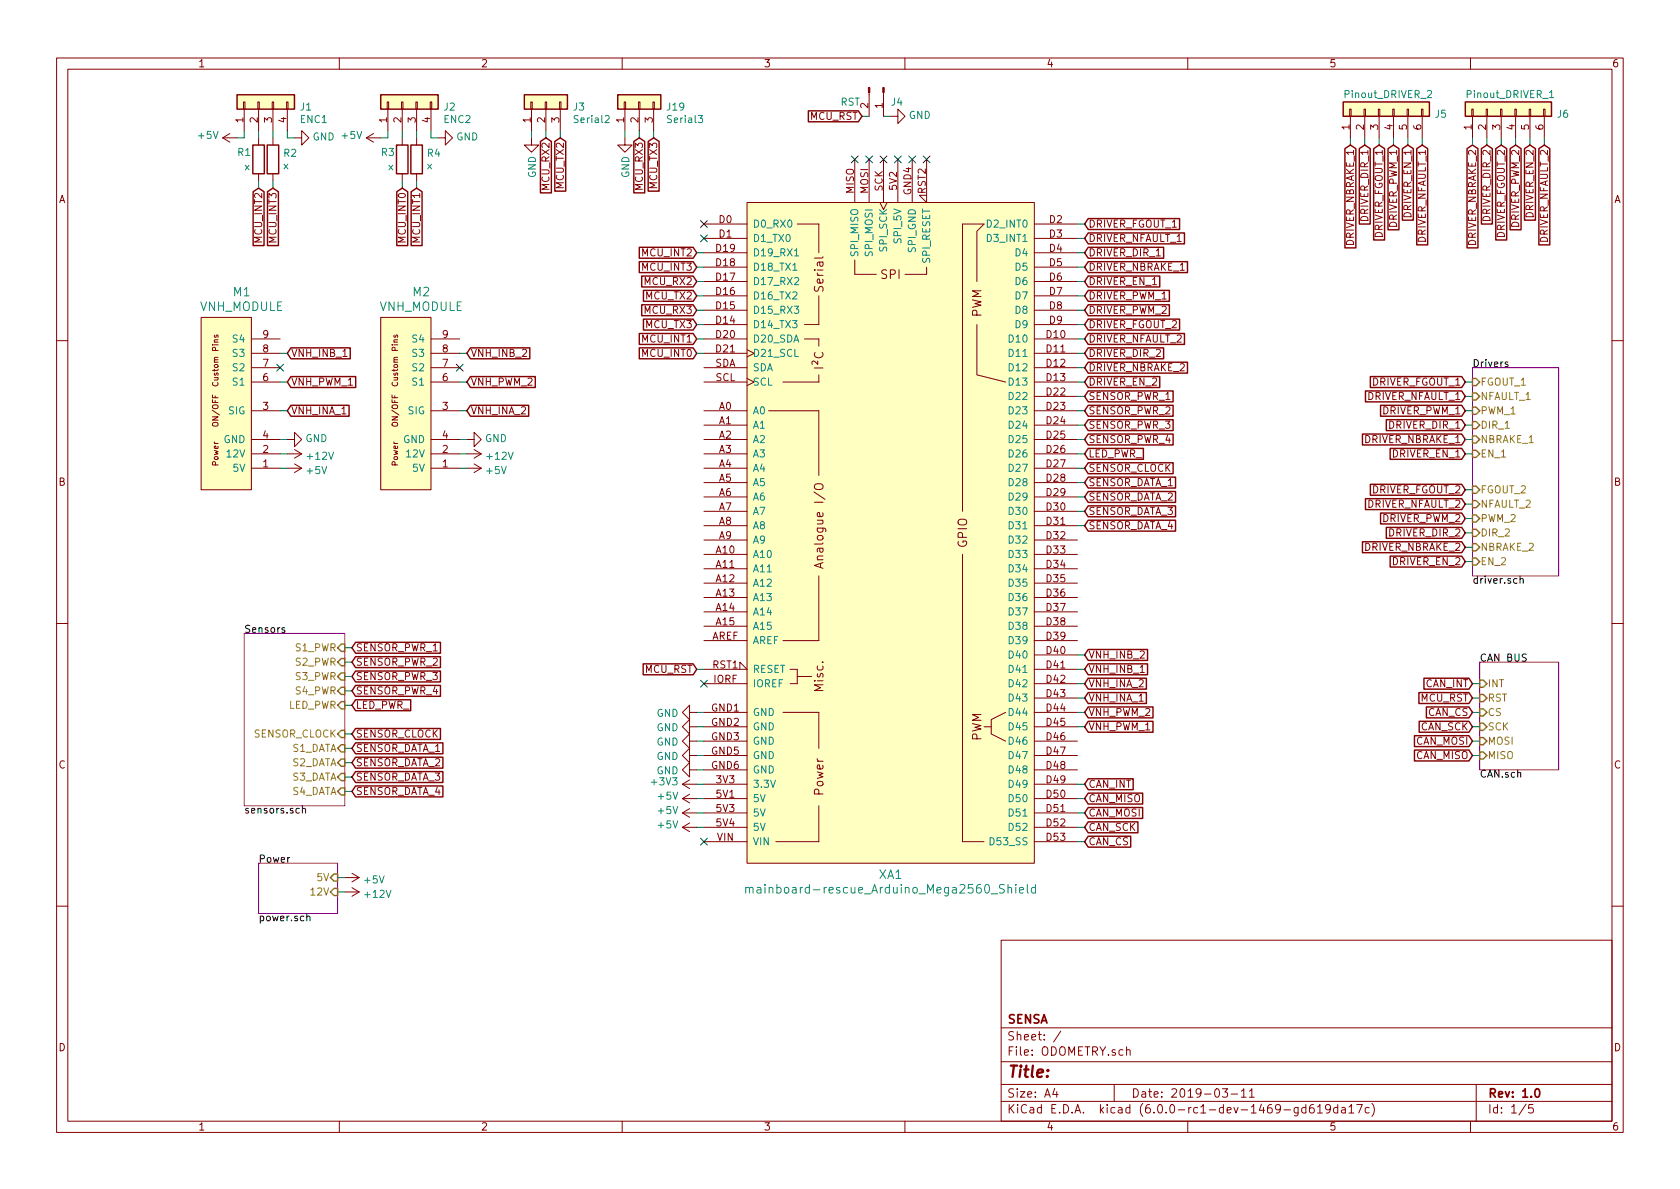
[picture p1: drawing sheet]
EESchema Schematic File Version 4
LIBS:ODOMETRY-cache
EELAYER 29 0
EELAYER END
$Descr A4 11693 8268
encoding utf-8
Sheet 1 5
Title ""
Date "2019-03-11"
Rev "1.0"
Comp "SENSA"
Comment1 ""
Comment2 ""
Comment3 ""
Comment4 ""
$EndDescr
$Comp
L ODOMETRY-rescue:mainboard-rescue_Arduino_Mega2560_Shield-mainboard-cache XA1
U 1 1
P 6200 3700
F 0 "XA1" H 6200 1323 60  0000 C CNN
F 1 "mainboard-rescue_Arduino_Mega2560_Shield" H 6200 1221 60  0000 C CNN
F 2 "Arduino_MEGA:Arduino_Mega2560_Shield" H 6900 6450 60  0001 C CNN
F 3 "" H 6900 6450 60  0001 C CNN
	1    6200 3700
	1    0    0    -1  
$EndComp
$Sheet
S 10250 2550 600  1450
U 5C84951F
F0 "Drivers" 50
F1 "driver.sch" 50
F2 "FGOUT_1" I L 10250 2650 50 
F3 "NFAULT_1" I L 10250 2750 50 
F4 "PWM_1" I L 10250 2850 50 
F5 "DIR_1" I L 10250 2950 50 
F6 "NBRAKE_1" I L 10250 3050 50 
F7 "EN_1" I L 10250 3150 50 
F8 "FGOUT_2" I L 10250 3400 50 
F9 "NFAULT_2" I L 10250 3500 50 
F10 "PWM_2" I L 10250 3600 50 
F11 "DIR_2" I L 10250 3700 50 
F12 "NBRAKE_2" I L 10250 3800 50 
F13 "EN_2" I L 10250 3900 50 
$EndSheet
$Sheet
S 10300 4600 550  750 
U 5C90FCFD
F0 "CAN BUS" 50
F1 "CAN.sch" 50
F2 "MISO" I L 10300 5250 50 
F3 "MOSI" I L 10300 5150 50 
F4 "SCK" I L 10300 5050 50 
F5 "RST" I L 10300 4850 50 
F6 "INT" I L 10300 4750 50 
F7 "CS" I L 10300 4950 50 
$EndSheet
$Comp
L power:GND #PWR0101
U 1 1
P 4850 4950
F 0 "#PWR0101" H 4850 4700 50  0001 C CNN
F 1 "GND" V 4855 4824 50  0000 R CNN
F 2 "" H 4850 4950 50  0001 C CNN
F 3 "" H 4850 4950 50  0001 C CNN
	1    4850 4950
	0    1    1    0   
$EndComp
$Comp
L power:GND #PWR0102
U 1 1
P 4850 5050
F 0 "#PWR0102" H 4850 4800 50  0001 C CNN
F 1 "GND" V 4855 4924 50  0000 R CNN
F 2 "" H 4850 5050 50  0001 C CNN
F 3 "" H 4850 5050 50  0001 C CNN
	1    4850 5050
	0    1    1    0   
$EndComp
$Comp
L power:GND #PWR0103
U 1 1
P 4850 5150
F 0 "#PWR0103" H 4850 4900 50  0001 C CNN
F 1 "GND" V 4855 5024 50  0000 R CNN
F 2 "" H 4850 5150 50  0001 C CNN
F 3 "" H 4850 5150 50  0001 C CNN
	1    4850 5150
	0    1    1    0   
$EndComp
$Comp
L power:GND #PWR0104
U 1 1
P 4850 5250
F 0 "#PWR0104" H 4850 5000 50  0001 C CNN
F 1 "GND" V 4855 5124 50  0000 R CNN
F 2 "" H 4850 5250 50  0001 C CNN
F 3 "" H 4850 5250 50  0001 C CNN
	1    4850 5250
	0    1    1    0   
$EndComp
$Comp
L power:GND #PWR0105
U 1 1
P 4850 5350
F 0 "#PWR0105" H 4850 5100 50  0001 C CNN
F 1 "GND" V 4855 5224 50  0000 R CNN
F 2 "" H 4850 5350 50  0001 C CNN
F 3 "" H 4850 5350 50  0001 C CNN
	1    4850 5350
	0    1    1    0   
$EndComp
$Comp
L power:+5V #PWR0106
U 1 1
P 4850 5550
F 0 "#PWR0106" H 4850 5400 50  0001 C CNN
F 1 "+5V" V 4865 5676 50  0000 L CNN
F 2 "" H 4850 5550 50  0001 C CNN
F 3 "" H 4850 5550 50  0001 C CNN
	1    4850 5550
	0    -1   -1   0   
$EndComp
$Comp
L power:+5V #PWR0107
U 1 1
P 4850 5650
F 0 "#PWR0107" H 4850 5500 50  0001 C CNN
F 1 "+5V" V 4865 5776 50  0000 L CNN
F 2 "" H 4850 5650 50  0001 C CNN
F 3 "" H 4850 5650 50  0001 C CNN
	1    4850 5650
	0    -1   -1   0   
$EndComp
$Comp
L power:+5V #PWR0108
U 1 1
P 4850 5750
F 0 "#PWR0108" H 4850 5600 50  0001 C CNN
F 1 "+5V" V 4865 5876 50  0000 L CNN
F 2 "" H 4850 5750 50  0001 C CNN
F 3 "" H 4850 5750 50  0001 C CNN
	1    4850 5750
	0    -1   -1   0   
$EndComp
Text GLabel 4850 4650 0    50   Input ~ 0
MCU_RST
Wire Wire Line
	4850 4650 4900 4650
NoConn ~ 4900 4750
NoConn ~ 4900 5850
$Comp
L power:+3V3 #PWR0109
U 1 1
P 4850 5450
F 0 "#PWR0109" H 4850 5300 50  0001 C CNN
F 1 "+3V3" V 4865 5576 50  0000 L CNN
F 2 "" H 4850 5450 50  0001 C CNN
F 3 "" H 4850 5450 50  0001 C CNN
	1    4850 5450
	0    -1   -1   0   
$EndComp
Wire Wire Line
	4850 5450 4900 5450
Wire Wire Line
	4850 5550 4900 5550
Wire Wire Line
	4850 5650 4900 5650
Wire Wire Line
	4850 5750 4900 5750
Wire Wire Line
	4850 5350 4900 5350
Wire Wire Line
	4850 5250 4900 5250
Wire Wire Line
	4850 5150 4900 5150
Wire Wire Line
	4850 5050 4900 5050
Wire Wire Line
	4850 4950 4900 4950
NoConn ~ 5950 1100
NoConn ~ 6050 1100
NoConn ~ 6150 1100
NoConn ~ 6250 1100
NoConn ~ 6350 1100
NoConn ~ 6450 1100
NoConn ~ 4900 1550
NoConn ~ 4900 1650
Text GLabel 4850 2450 0    50   Input ~ 0
MCU_INT0
Text GLabel 4850 2350 0    50   Input ~ 0
MCU_INT1
Text GLabel 4850 1750 0    50   Input ~ 0
MCU_INT2
Text GLabel 4850 1850 0    50   Input ~ 0
MCU_INT3
Wire Wire Line
	4850 1750 4900 1750
Wire Wire Line
	4850 1850 4900 1850
Wire Wire Line
	4850 2350 4900 2350
Wire Wire Line
	4850 2450 4900 2450
$Comp
L Connector_Generic:Conn_01x04 J1
U 1 1
P 1800 700
F 0 "J1" V 1763 414 50  0000 R CNN
F 1 "ENC1" V 1676 414 50  0000 R CNN
F 2 "Connector_PinHeader_2.54mm:PinHeader_1x04_P2.54mm_Vertical" H 1800 700 50  0001 C CNN
F 3 "~" H 1800 700 50  0001 C CNN
	1    1800 700 
	0    -1   -1   0   
$EndComp
Text GLabel 1800 1300 3    50   Input ~ 0
MCU_INT2
Text GLabel 1900 1300 3    50   Input ~ 0
MCU_INT3
$Comp
L Device:R R1
U 1 1
P 1800 1100
F 0 "R1" H 1650 1150 50  0000 L CNN
F 1 "x" H 1700 1050 50  0000 L CNN
F 2 "Resistor_SMD:R_0603_1608Metric" V 1730 1100 50  0001 C CNN
F 3 "~" H 1800 1100 50  0001 C CNN
	1    1800 1100
	1    0    0    -1  
$EndComp
$Comp
L Device:R R2
U 1 1
P 1900 1100
F 0 "R2" H 1970 1144 50  0000 L CNN
F 1 "x" H 1970 1057 50  0000 L CNN
F 2 "Resistor_SMD:R_0603_1608Metric" V 1830 1100 50  0001 C CNN
F 3 "~" H 1900 1100 50  0001 C CNN
	1    1900 1100
	1    0    0    -1  
$EndComp
$Comp
L power:GND #PWR0110
U 1 1
P 2050 950
F 0 "#PWR0110" H 2050 700 50  0001 C CNN
F 1 "GND" V 2055 824 50  0000 R CNN
F 2 "" H 2050 950 50  0001 C CNN
F 3 "" H 2050 950 50  0001 C CNN
	1    2050 950 
	0    -1   -1   0   
$EndComp
$Comp
L power:+5V #PWR0111
U 1 1
P 1650 950
F 0 "#PWR0111" H 1650 800 50  0001 C CNN
F 1 "+5V" V 1665 1076 50  0000 L CNN
F 2 "" H 1650 950 50  0001 C CNN
F 3 "" H 1650 950 50  0001 C CNN
	1    1650 950 
	0    -1   -1   0   
$EndComp
Wire Wire Line
	2000 900  2000 950 
Wire Wire Line
	2000 950  2050 950 
Wire Wire Line
	1650 950  1700 950 
Wire Wire Line
	1700 950  1700 900 
Wire Wire Line
	1800 900  1800 950 
Wire Wire Line
	1900 900  1900 950 
Wire Wire Line
	1800 1250 1800 1300
Wire Wire Line
	1900 1250 1900 1300
$Comp
L Connector_Generic:Conn_01x04 J2
U 1 1
P 2800 700
F 0 "J2" V 2763 414 50  0000 R CNN
F 1 "ENC2" V 2676 414 50  0000 R CNN
F 2 "Connector_PinHeader_2.54mm:PinHeader_1x04_P2.54mm_Vertical" H 2800 700 50  0001 C CNN
F 3 "~" H 2800 700 50  0001 C CNN
	1    2800 700 
	0    -1   -1   0   
$EndComp
$Comp
L Device:R R3
U 1 1
P 2800 1100
F 0 "R3" H 2650 1150 50  0000 L CNN
F 1 "x" H 2700 1050 50  0000 L CNN
F 2 "Resistor_SMD:R_0603_1608Metric" V 2730 1100 50  0001 C CNN
F 3 "~" H 2800 1100 50  0001 C CNN
	1    2800 1100
	1    0    0    -1  
$EndComp
$Comp
L Device:R R4
U 1 1
P 2900 1100
F 0 "R4" H 2970 1144 50  0000 L CNN
F 1 "x" H 2970 1057 50  0000 L CNN
F 2 "Resistor_SMD:R_0603_1608Metric" V 2830 1100 50  0001 C CNN
F 3 "~" H 2900 1100 50  0001 C CNN
	1    2900 1100
	1    0    0    -1  
$EndComp
$Comp
L power:GND #PWR0112
U 1 1
P 3050 950
F 0 "#PWR0112" H 3050 700 50  0001 C CNN
F 1 "GND" V 3055 824 50  0000 R CNN
F 2 "" H 3050 950 50  0001 C CNN
F 3 "" H 3050 950 50  0001 C CNN
	1    3050 950 
	0    -1   -1   0   
$EndComp
$Comp
L power:+5V #PWR0113
U 1 1
P 2650 950
F 0 "#PWR0113" H 2650 800 50  0001 C CNN
F 1 "+5V" V 2665 1076 50  0000 L CNN
F 2 "" H 2650 950 50  0001 C CNN
F 3 "" H 2650 950 50  0001 C CNN
	1    2650 950 
	0    -1   -1   0   
$EndComp
Wire Wire Line
	3000 900  3000 950 
Wire Wire Line
	3000 950  3050 950 
Wire Wire Line
	2650 950  2700 950 
Wire Wire Line
	2700 950  2700 900 
Wire Wire Line
	2800 900  2800 950 
Wire Wire Line
	2900 900  2900 950 
Wire Wire Line
	2800 1250 2800 1300
Wire Wire Line
	2900 1250 2900 1300
Text GLabel 2800 1300 3    50   Input ~ 0
MCU_INT0
Text GLabel 2900 1300 3    50   Input ~ 0
MCU_INT1
$Comp
L Connector_Generic:Conn_01x06 J6
U 1 1
P 10450 750
F 0 "J6" V 10413 364 50  0000 R CNN
F 1 "Pinout_DRIVER_1" V 10550 1000 50  0000 R CNN
F 2 "Connector_PinHeader_2.00mm:PinHeader_1x06_P2.00mm_Vertical" H 10450 750 50  0001 C CNN
F 3 "~" H 10450 750 50  0001 C CNN
	1    10450 750 
	0    -1   -1   0   
$EndComp
$Comp
L Connector_Generic:Conn_01x06 J5
U 1 1
P 9600 750
F 0 "J5" V 9563 364 50  0000 R CNN
F 1 "Pinout_DRIVER_2" V 9700 1000 50  0000 R CNN
F 2 "Connector_PinHeader_2.00mm:PinHeader_1x06_P2.00mm_Vertical" H 9600 750 50  0001 C CNN
F 3 "~" H 9600 750 50  0001 C CNN
	1    9600 750 
	0    -1   -1   0   
$EndComp
Text GLabel 10200 2650 0    50   Input ~ 0
DRIVER_FGOUT_1
Text GLabel 10200 2750 0    50   Input ~ 0
DRIVER_NFAULT_1
Text GLabel 10200 2850 0    50   Input ~ 0
DRIVER_PWM_1
Text GLabel 10200 2950 0    50   Input ~ 0
DRIVER_DIR_1
Text GLabel 10200 3050 0    50   Input ~ 0
DRIVER_NBRAKE_1
Text GLabel 10200 3150 0    50   Input ~ 0
DRIVER_EN_1
Text GLabel 10200 3400 0    50   Input ~ 0
DRIVER_FGOUT_2
Text GLabel 10200 3500 0    50   Input ~ 0
DRIVER_NFAULT_2
Text GLabel 10200 3600 0    50   Input ~ 0
DRIVER_PWM_2
Text GLabel 10200 3700 0    50   Input ~ 0
DRIVER_DIR_2
Text GLabel 10200 3800 0    50   Input ~ 0
DRIVER_NBRAKE_2
Text GLabel 10200 3900 0    50   Input ~ 0
DRIVER_EN_2
Wire Wire Line
	10200 2650 10250 2650
Wire Wire Line
	10200 2750 10250 2750
Wire Wire Line
	10200 2850 10250 2850
Wire Wire Line
	10200 2950 10250 2950
Wire Wire Line
	10200 3050 10250 3050
Wire Wire Line
	10200 3150 10250 3150
Wire Wire Line
	10200 3400 10250 3400
Wire Wire Line
	10200 3500 10250 3500
Wire Wire Line
	10200 3600 10250 3600
Wire Wire Line
	10200 3700 10250 3700
Wire Wire Line
	10200 3800 10250 3800
Wire Wire Line
	10200 3900 10250 3900
Wire Wire Line
	9400 950  9400 1000
Wire Wire Line
	9500 950  9500 1000
Wire Wire Line
	9600 950  9600 1000
Wire Wire Line
	9700 950  9700 1000
Wire Wire Line
	9800 950  9800 1000
Wire Wire Line
	9900 950  9900 1000
Text GLabel 10450 1000 3    50   Input ~ 0
DRIVER_FGOUT_2
Text GLabel 10750 1000 3    50   Input ~ 0
DRIVER_NFAULT_2
Text GLabel 10550 1000 3    50   Input ~ 0
DRIVER_PWM_2
Text GLabel 10350 1000 3    50   Input ~ 0
DRIVER_DIR_2
Text GLabel 10250 1000 3    50   Input ~ 0
DRIVER_NBRAKE_2
Text GLabel 10650 1000 3    50   Input ~ 0
DRIVER_EN_2
Wire Wire Line
	10250 950  10250 1000
Wire Wire Line
	10350 950  10350 1000
Wire Wire Line
	10450 950  10450 1000
Wire Wire Line
	10550 950  10550 1000
Wire Wire Line
	10650 950  10650 1000
Wire Wire Line
	10750 950  10750 1000
Text GLabel 10250 4750 0    50   Input ~ 0
CAN_INT
Text GLabel 10250 4950 0    50   Input ~ 0
CAN_CS
Text GLabel 10250 5050 0    50   Input ~ 0
CAN_SCK
Text GLabel 10250 5150 0    50   Input ~ 0
CAN_MOSI
Text GLabel 10250 5250 0    50   Input ~ 0
CAN_MISO
Wire Wire Line
	10250 4750 10300 4750
Wire Wire Line
	10250 4850 10300 4850
Wire Wire Line
	10250 4950 10300 4950
Wire Wire Line
	10250 5050 10300 5050
Wire Wire Line
	10250 5150 10300 5150
Wire Wire Line
	10250 5250 10300 5250
Text GLabel 7550 5850 2    50   Input ~ 0
CAN_CS
Text GLabel 7550 5750 2    50   Input ~ 0
CAN_SCK
Text GLabel 7550 5650 2    50   Input ~ 0
CAN_MOSI
Text GLabel 7550 5550 2    50   Input ~ 0
CAN_MISO
Text GLabel 7550 5450 2    50   Input ~ 0
CAN_INT
Text GLabel 10250 4850 0    50   Input ~ 0
MCU_RST
Text GLabel 6000 800  0    50   Input ~ 0
MCU_RST
Wire Wire Line
	6000 800  6050 800 
Wire Wire Line
	6150 800  6200 800 
$Comp
L power:GND #PWR0114
U 1 1
P 6200 800
F 0 "#PWR0114" H 6200 550 50  0001 C CNN
F 1 "GND" V 6205 674 50  0000 R CNN
F 2 "" H 6200 800 50  0001 C CNN
F 3 "" H 6200 800 50  0001 C CNN
	1    6200 800 
	0    -1   -1   0   
$EndComp
Wire Wire Line
	7500 5450 7550 5450
Wire Wire Line
	7550 5550 7500 5550
Wire Wire Line
	7500 5650 7550 5650
Wire Wire Line
	7500 5750 7550 5750
Wire Wire Line
	7500 5850 7550 5850
$Sheet
S 1700 4400 700  1200
U 5C86A4A6
F0 "Sensors" 50
F1 "sensors.sch" 50
F2 "S1_PWR" I R 2400 4500 50 
F3 "S2_PWR" I R 2400 4600 50 
F4 "S3_PWR" I R 2400 4700 50 
F5 "S4_PWR" I R 2400 4800 50 
F6 "LED_PWR" I R 2400 4900 50 
F7 "SENSOR_CLOCK" I R 2400 5100 50 
F8 "S1_DATA" I R 2400 5200 50 
F9 "S2_DATA" I R 2400 5300 50 
F10 "S3_DATA" I R 2400 5400 50 
F11 "S4_DATA" I R 2400 5500 50 
$EndSheet
Text GLabel 2450 4500 2    50   Input ~ 0
SENSOR_PWR_1
Text GLabel 2450 4600 2    50   Input ~ 0
SENSOR_PWR_2
Text GLabel 2450 4700 2    50   Input ~ 0
SENSOR_PWR_3
Text GLabel 2450 4800 2    50   Input ~ 0
SENSOR_PWR_4
Text GLabel 2450 4900 2    50   Input ~ 0
LED_PWR_
Text GLabel 2450 5100 2    50   Input ~ 0
SENSOR_CLOCK
Text GLabel 2450 5200 2    50   Input ~ 0
SENSOR_DATA_1
Text GLabel 2450 5300 2    50   Input ~ 0
SENSOR_DATA_2
Text GLabel 2450 5400 2    50   Input ~ 0
SENSOR_DATA_3
Text GLabel 2450 5500 2    50   Input ~ 0
SENSOR_DATA_4
Wire Wire Line
	2400 4500 2450 4500
Wire Wire Line
	2400 4600 2450 4600
Wire Wire Line
	2400 4700 2450 4700
Wire Wire Line
	2400 4800 2450 4800
Wire Wire Line
	2400 4900 2450 4900
Wire Wire Line
	2400 5100 2450 5100
Wire Wire Line
	2400 5200 2450 5200
Wire Wire Line
	2400 5300 2450 5300
Wire Wire Line
	2400 5400 2450 5400
Wire Wire Line
	2400 5500 2450 5500
$Sheet
S 1800 6000 550  350 
U 5C9B800F
F0 "Power" 50
F1 "power.sch" 50
F2 "5V" I R 2350 6100 50 
F3 "12V" I R 2350 6200 50 
$EndSheet
$Comp
L power:+5V #PWR0115
U 1 1
P 2400 6100
F 0 "#PWR0115" H 2400 5950 50  0001 C CNN
F 1 "+5V" V 2415 6226 50  0000 L CNN
F 2 "" H 2400 6100 50  0001 C CNN
F 3 "" H 2400 6100 50  0001 C CNN
	1    2400 6100
	0    1    1    0   
$EndComp
$Comp
L power:+12V #PWR0116
U 1 1
P 2400 6200
F 0 "#PWR0116" H 2400 6050 50  0001 C CNN
F 1 "+12V" V 2415 6326 50  0000 L CNN
F 2 "" H 2400 6200 50  0001 C CNN
F 3 "" H 2400 6200 50  0001 C CNN
	1    2400 6200
	0    1    1    0   
$EndComp
Wire Wire Line
	2350 6100 2400 6100
Wire Wire Line
	2350 6200 2400 6200
Text GLabel 7550 2050 2    50   Input ~ 0
DRIVER_PWM_1
Text GLabel 7550 2150 2    50   Input ~ 0
DRIVER_PWM_2
Text GLabel 7550 1550 2    50   Input ~ 0
DRIVER_FGOUT_1
Text GLabel 7550 1650 2    50   Input ~ 0
DRIVER_NFAULT_1
Text GLabel 7550 1750 2    50   Input ~ 0
DRIVER_DIR_1
Text GLabel 7550 1850 2    50   Input ~ 0
DRIVER_NBRAKE_1
Text GLabel 7550 1950 2    50   Input ~ 0
DRIVER_EN_1
Text GLabel 7550 2250 2    50   Input ~ 0
DRIVER_FGOUT_2
Text GLabel 7550 2350 2    50   Input ~ 0
DRIVER_NFAULT_2
Text GLabel 7550 2450 2    50   Input ~ 0
DRIVER_DIR_2
Text GLabel 7550 2550 2    50   Input ~ 0
DRIVER_NBRAKE_2
Text GLabel 7550 2650 2    50   Input ~ 0
DRIVER_EN_2
Wire Wire Line
	7500 1550 7550 1550
Wire Wire Line
	7500 1650 7550 1650
Wire Wire Line
	7500 1750 7550 1750
Wire Wire Line
	7500 1850 7550 1850
Wire Wire Line
	7500 1950 7550 1950
Wire Wire Line
	7500 2050 7550 2050
Wire Wire Line
	7500 2150 7550 2150
Wire Wire Line
	7500 2250 7550 2250
Wire Wire Line
	7500 2350 7550 2350
Wire Wire Line
	7500 2450 7550 2450
Wire Wire Line
	7500 2550 7550 2550
Wire Wire Line
	7500 2650 7550 2650
Text GLabel 7550 2750 2    50   Input ~ 0
SENSOR_PWR_1
Text GLabel 7550 2850 2    50   Input ~ 0
SENSOR_PWR_2
Text GLabel 7550 2950 2    50   Input ~ 0
SENSOR_PWR_3
Text GLabel 7550 3050 2    50   Input ~ 0
SENSOR_PWR_4
Text GLabel 7550 3150 2    50   Input ~ 0
LED_PWR_
Text GLabel 7550 3250 2    50   Input ~ 0
SENSOR_CLOCK
Text GLabel 7550 3350 2    50   Input ~ 0
SENSOR_DATA_1
Text GLabel 7550 3450 2    50   Input ~ 0
SENSOR_DATA_2
Text GLabel 7550 3550 2    50   Input ~ 0
SENSOR_DATA_3
Text GLabel 7550 3650 2    50   Input ~ 0
SENSOR_DATA_4
Wire Wire Line
	7500 2750 7550 2750
Wire Wire Line
	7500 2850 7550 2850
Wire Wire Line
	7500 2950 7550 2950
Wire Wire Line
	7500 3050 7550 3050
Wire Wire Line
	7500 3150 7550 3150
Wire Wire Line
	7500 3250 7550 3250
Wire Wire Line
	7500 3350 7550 3350
Wire Wire Line
	7500 3450 7550 3450
Wire Wire Line
	7500 3550 7550 3550
Wire Wire Line
	7500 3650 7550 3650
$Comp
L ODOMETRY-rescue:aktuator_module1_Aktuator_Module-ActuatorBoard-cache M1
U 1 1
P 1400 3400
F 0 "M1" H 1683 4779 60  0000 C CNN
F 1 "VNH_MODULE" H 1683 4677 60  0000 C CNN
F 2 "Aktuator_Module:Aktuator_Module" H 1400 3400 60  0001 C CNN
F 3 "" H 1400 3400 60  0001 C CNN
	1    1400 3400
	1    0    0    -1  
$EndComp
$Comp
L power:+12V #PWR0206
U 1 1
P 2000 3150
F 0 "#PWR0206" H 2000 3000 50  0001 C CNN
F 1 "+12V" V 2015 3276 50  0000 L CNN
F 2 "" H 2000 3150 50  0001 C CNN
F 3 "" H 2000 3150 50  0001 C CNN
	1    2000 3150
	0    1    1    0   
$EndComp
$Comp
L power:+5V #PWR0207
U 1 1
P 2000 3250
F 0 "#PWR0207" H 2000 3100 50  0001 C CNN
F 1 "+5V" V 2015 3376 50  0000 L CNN
F 2 "" H 2000 3250 50  0001 C CNN
F 3 "" H 2000 3250 50  0001 C CNN
	1    2000 3250
	0    1    1    0   
$EndComp
$Comp
L power:GND #PWR0208
U 1 1
P 2000 3050
F 0 "#PWR0208" H 2000 2800 50  0001 C CNN
F 1 "GND" V 2005 2924 50  0000 R CNN
F 2 "" H 2000 3050 50  0001 C CNN
F 3 "" H 2000 3050 50  0001 C CNN
	1    2000 3050
	0    -1   -1   0   
$EndComp
Text GLabel 7550 4850 2    50   Input ~ 0
VNH_INA_1
Text GLabel 7550 4750 2    50   Input ~ 0
VNH_INA_2
Text GLabel 7550 4550 2    50   Input ~ 0
VNH_INB_2
Text GLabel 7550 4650 2    50   Input ~ 0
VNH_INB_1
Text GLabel 7550 4950 2    50   Input ~ 0
VNH_PWM_2
Text GLabel 7550 5050 2    50   Input ~ 0
VNH_PWM_1
Wire Wire Line
	7500 5050 7550 5050
Wire Wire Line
	7500 4950 7550 4950
Wire Wire Line
	7500 4850 7550 4850
Wire Wire Line
	7500 4750 7550 4750
Wire Wire Line
	7500 4650 7550 4650
Wire Wire Line
	7500 4550 7550 4550
Text GLabel 2000 2850 2    50   Input ~ 0
VNH_INA_1
Text GLabel 2000 2650 2    50   Input ~ 0
VNH_PWM_1
NoConn ~ 1950 2550
Text GLabel 2000 2450 2    50   Input ~ 0
VNH_INB_1
Wire Wire Line
	1950 2850 2000 2850
Wire Wire Line
	1950 3050 2000 3050
Wire Wire Line
	1950 3150 2000 3150
Wire Wire Line
	1950 3250 2000 3250
Wire Wire Line
	1950 2650 2000 2650
Wire Wire Line
	1950 2450 2000 2450
$Comp
L ODOMETRY-rescue:aktuator_module1_Aktuator_Module-ActuatorBoard-cache M2
U 1 1
P 2650 3400
F 0 "M2" H 2933 4779 60  0000 C CNN
F 1 "VNH_MODULE" H 2933 4677 60  0000 C CNN
F 2 "Aktuator_Module:Aktuator_Module" H 2650 3400 60  0001 C CNN
F 3 "" H 2650 3400 60  0001 C CNN
	1    2650 3400
	1    0    0    -1  
$EndComp
$Comp
L power:+12V #PWR0209
U 1 1
P 3250 3150
F 0 "#PWR0209" H 3250 3000 50  0001 C CNN
F 1 "+12V" V 3265 3276 50  0000 L CNN
F 2 "" H 3250 3150 50  0001 C CNN
F 3 "" H 3250 3150 50  0001 C CNN
	1    3250 3150
	0    1    1    0   
$EndComp
$Comp
L power:+5V #PWR0210
U 1 1
P 3250 3250
F 0 "#PWR0210" H 3250 3100 50  0001 C CNN
F 1 "+5V" V 3265 3376 50  0000 L CNN
F 2 "" H 3250 3250 50  0001 C CNN
F 3 "" H 3250 3250 50  0001 C CNN
	1    3250 3250
	0    1    1    0   
$EndComp
$Comp
L power:GND #PWR0211
U 1 1
P 3250 3050
F 0 "#PWR0211" H 3250 2800 50  0001 C CNN
F 1 "GND" V 3255 2924 50  0000 R CNN
F 2 "" H 3250 3050 50  0001 C CNN
F 3 "" H 3250 3050 50  0001 C CNN
	1    3250 3050
	0    -1   -1   0   
$EndComp
Text GLabel 3250 2850 2    50   Input ~ 0
VNH_INA_2
Text GLabel 3250 2650 2    50   Input ~ 0
VNH_PWM_2
NoConn ~ 3200 2550
Text GLabel 3250 2450 2    50   Input ~ 0
VNH_INB_2
Wire Wire Line
	3200 2850 3250 2850
Wire Wire Line
	3200 3050 3250 3050
Wire Wire Line
	3200 3150 3250 3150
Wire Wire Line
	3200 3250 3250 3250
Wire Wire Line
	3200 2650 3250 2650
Wire Wire Line
	3200 2450 3250 2450
$Comp
L Connector_Generic:Conn_01x03 J3
U 1 1
P 3800 700
F 0 "J3" V 3763 514 50  0000 R CNN
F 1 "Serial2" V 3676 514 50  0000 R CNN
F 2 "Connector_JST:JST_PH_B3B-PH-K_1x03_P2.00mm_Vertical" H 3800 700 50  0001 C CNN
F 3 "~" H 3800 700 50  0001 C CNN
	1    3800 700 
	0    -1   -1   0   
$EndComp
Text GLabel 4850 1950 0    50   Input ~ 0
MCU_RX2
Text GLabel 4850 2050 0    50   Input ~ 0
MCU_TX2
Text GLabel 3800 950  3    50   Input ~ 0
MCU_RX2
Text GLabel 3900 950  3    50   Input ~ 0
MCU_TX2
Wire Wire Line
	4850 1950 4900 1950
Wire Wire Line
	4850 2050 4900 2050
$Comp
L power:GND #PWR0212
U 1 1
P 3700 950
F 0 "#PWR0212" H 3700 700 50  0001 C CNN
F 1 "GND" V 3705 824 50  0000 R CNN
F 2 "" H 3700 950 50  0001 C CNN
F 3 "" H 3700 950 50  0001 C CNN
	1    3700 950 
	1    0    0    -1  
$EndComp
Wire Wire Line
	3700 900  3700 950 
Wire Wire Line
	3800 900  3800 950 
Wire Wire Line
	3900 900  3900 950 
$Comp
L Connector_Generic:Conn_01x03 J19
U 1 1
P 4450 700
F 0 "J19" V 4413 514 50  0000 R CNN
F 1 "Serial3" V 4326 514 50  0000 R CNN
F 2 "Connector_JST:JST_PH_B3B-PH-K_1x03_P2.00mm_Vertical" H 4450 700 50  0001 C CNN
F 3 "~" H 4450 700 50  0001 C CNN
	1    4450 700 
	0    -1   -1   0   
$EndComp
Text GLabel 4450 950  3    50   Input ~ 0
MCU_RX3
Text GLabel 4550 950  3    50   Input ~ 0
MCU_TX3
$Comp
L power:GND #PWR0213
U 1 1
P 4350 950
F 0 "#PWR0213" H 4350 700 50  0001 C CNN
F 1 "GND" V 4355 824 50  0000 R CNN
F 2 "" H 4350 950 50  0001 C CNN
F 3 "" H 4350 950 50  0001 C CNN
	1    4350 950 
	1    0    0    -1  
$EndComp
Wire Wire Line
	4350 900  4350 950 
Wire Wire Line
	4450 900  4450 950 
Wire Wire Line
	4550 900  4550 950 
Text GLabel 4850 2150 0    50   Input ~ 0
MCU_RX3
Text GLabel 4850 2250 0    50   Input ~ 0
MCU_TX3
Wire Wire Line
	4850 2150 4900 2150
Wire Wire Line
	4850 2250 4900 2250
$Comp
L Connector:Conn_01x02_Male J4
U 1 1
P 6150 600
F 0 "J4" V 6250 650 50  0000 L CNN
F 1 "RST" V 6250 300 50  0000 L CNN
F 2 "Connector_PinHeader_2.00mm:PinHeader_1x02_P2.00mm_Vertical" H 6150 600 50  0001 C CNN
F 3 "~" H 6150 600 50  0001 C CNN
	1    6150 600 
	0    1    1    0   
$EndComp
Text GLabel 9600 1000 3    50   Input ~ 0
DRIVER_FGOUT_1
Text GLabel 9900 1000 3    50   Input ~ 0
DRIVER_NFAULT_1
Text GLabel 9700 1000 3    50   Input ~ 0
DRIVER_PWM_1
Text GLabel 9500 1000 3    50   Input ~ 0
DRIVER_DIR_1
Text GLabel 9400 1000 3    50   Input ~ 0
DRIVER_NBRAKE_1
Text GLabel 9800 1000 3    50   Input ~ 0
DRIVER_EN_1
$EndSCHEMATC
